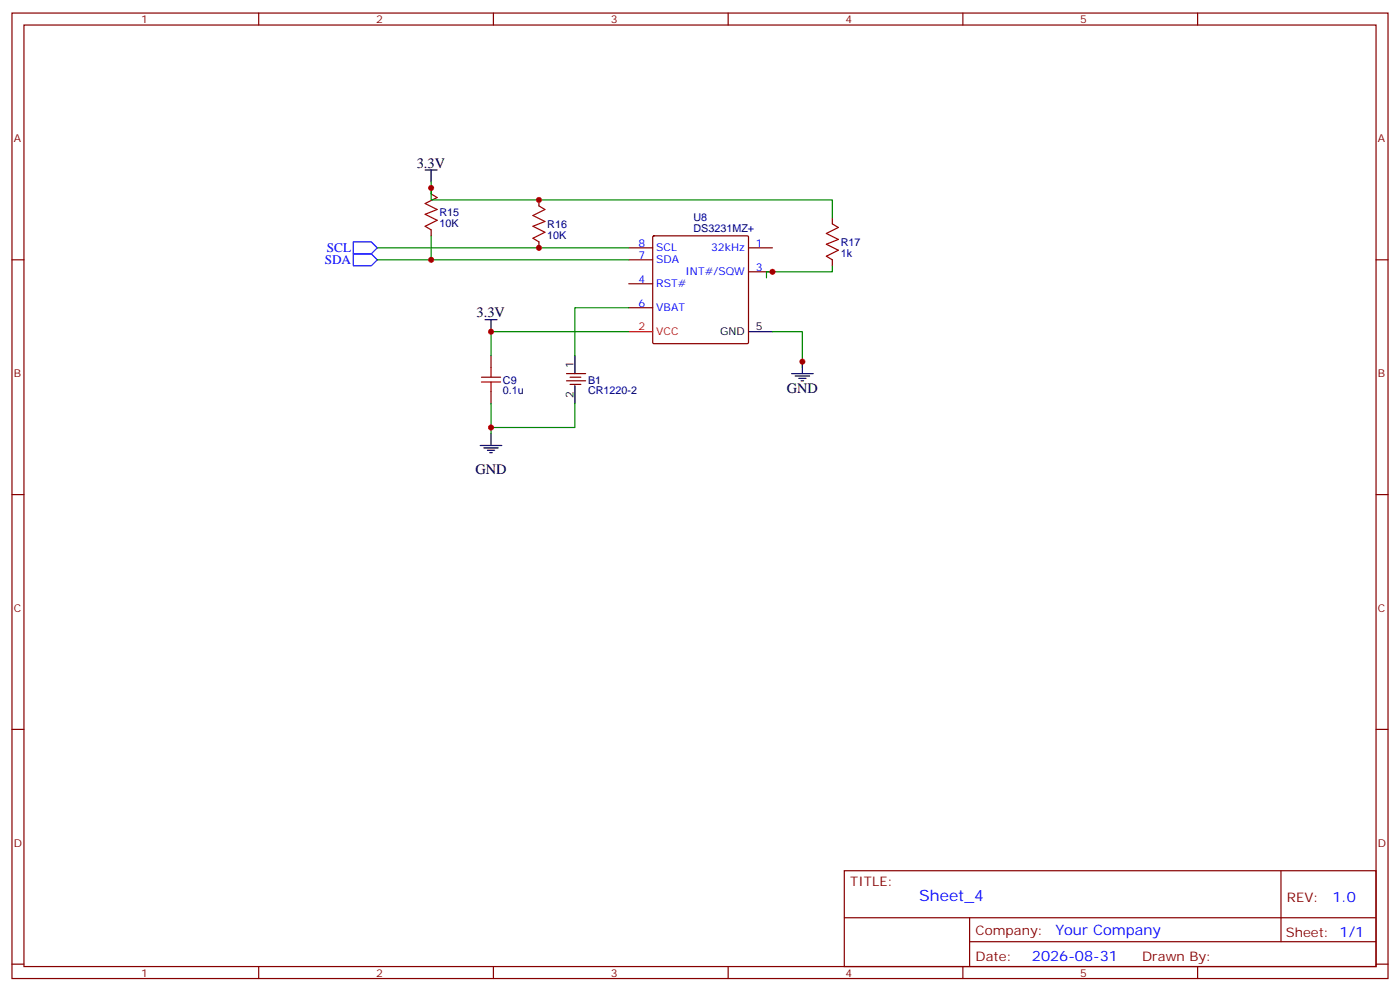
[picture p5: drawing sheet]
<svg xmlns="http://www.w3.org/2000/svg" width="412mm" height="292mm" viewBox="0 0 412 292" stroke-linecap="round" stroke-linejoin="round" font-family="sans-serif">
<g fill="none" stroke="#870000" stroke-width=".35">
<path d="M3.5 3.8h405.4v284.4h-405.4zM7.1 7.4h398.2v277.3h-398.2zM76.2 3.8v3.6M145.3 3.8v3.6M214.5 3.8v3.6M283.6 3.8v3.6M352.8 3.8v3.6M127 55.4v1.7M158.7 58.9v1.7M3.5 76.5h3.6M127 67.7v1.8M158.7 71.2v1.8"/>
<path d="M185.2 76.5h7.1M185.2 73h7.1M192.3 69.6l.3-.1h27.5l.3 .1 .1 31.3-.2 .3h-27.7l-.3-.2zM220.5 73h7M245.2 64.2v1.7M245.2 76.5v1.8M405.3 76.5h3.6M185.2 83.6h7.1M185.2 90.6h7.1M220.5 80h7M144.6 104.7v3.6M144.6 115.3v3.6"/>
<path d="M166.9 110h5.6M166.9 112.1h5.6M167.9 111.1h3.2M167.9 113.2h3.2M3.5 145.7h3.6M405.3 145.7h3.6M3.5 214.8h3.6M405.3 214.8h3.6M248.7 256.4h156.6v28.3h-156.6zM377.3 256.5v20.8M248.7 270.3h156.5M285.6 277.3h119.6"/>
<path d="M285.6 270.3v14.1M3.5 284h3.6M76.2 284.7v3.5M145.3 284.7v3.5M214.5 284.7v3.5M283.6 284.7v3.5M352.8 284.7v3.5M405.3 284h3.6"/>
</g>
<path d="M185.2 97.7h7.1" fill="none" stroke="#f00" stroke-width=".35"/>
<g fill="none" stroke="#000" stroke-width=".35">
<path d="M125.2 50.1h3.6M127 50.1v3.5M142.9 94.2h3.5M144.6 94.2v3.5M220.5 97.7h7M169.3 104.7v5.3M169.3 113.6v5.3M233.2 110h6.3M234.2 110.7h4.3M235.3 111.4h2.1M236 112.1h.7M236.4 106.5v3.5"/>
<path d="M141.5 131.2h6.3M142.5 131.9h4.3M143.6 132.6h2.1M144.3 133.3h.7M144.6 127.7v3.5"/>
</g>
<path d="M127 57.1l1.8 1.1-3.6 1.7 3.6 1.8-3.6 1.4 3.6 1.8-3.6 1.7 1.8 1.1M158.7 60.6l1.8 1.1-3.5 1.8 3.5 1.7-3.5 1.4 3.5 1.8-3.5 1.8 1.7 1M245.2 65.9l1.7 1.1-3.5 1.8 3.5 1.7-3.5 1.4 3.5 1.8-3.5 1.8 1.8 1M141.8 112.5h5.7M141.8 111.1h5.7M144.6 108.3v2.8M144.6 112.5v2.8" fill="none" stroke="#a10000" stroke-width=".35"/>
<path d="M104.1 71.2h5.3l1.7 1.8-1.7 1.8h-5.3zM104.1 74.8h5.3l1.7 1.7-1.7 1.8h-5.3z" fill="none" stroke="#00f" stroke-width=".35"/>
<path d="M127 53.6v5.3h118.2v5.3M111.1 73h74.1M111.1 76.5h74.1M127 69.5v7M245.2 78.3v1.7h-19.4v1.8M185.2 97.7h-40.6v7M185.2 90.6h-15.9v14.1M227.5 97.7h8.9v10.6M144.6 118.9v8.8M169.3 118.9v7h-24.7" fill="none" stroke="#008700" stroke-width=".35"/>
<g fill="#c00">
<circle cx="158.8" cy="73" r=".88"/>
<circle cx="127" cy="76.5" r=".88"/>
<circle cx="227.5" cy="80" r=".88"/>
<circle cx="158.8" cy="58.9" r=".88"/>
<circle cx="127" cy="55.4" r=".88"/>
<circle cx="236.4" cy="106.5" r=".88"/>
<circle cx="144.6" cy="125.9" r=".88"/>
<circle cx="144.6" cy="97.7" r=".88"/>
</g>
<text font-size="4.6" fill="#00f" x="270.8" y="265.5">Sheet_4</text>
<g font-size="4.2">
<text x="122.8" y="49.4">3.3V</text>
<text x="140.4" y="93.5">3.3V</text>
<text x="231.8" y="115.7">GND</text>
<text x="140" y="139.7">GND</text>
</g>
<g font-size="4.2" fill="#00f">
<text x="392.5" y="265.7">1.0</text>
<text x="310.9" y="275.3">Your Company</text>
<text x="304" y="283.1">2026-08-31</text>
</g>
<g font-size="3.9" fill="#00f">
<text x="95.6" y="77.8">SDA</text>
<text x="96.3" y="74.2">SCL</text>
</g>
<g font-size="3.9" fill="#800">
<text x="250.5" y="261">TITLE:</text>
<text x="379.1" y="265.7">REV:</text>
<text x="287.4" y="275.2">Company:</text>
<text x="378.7" y="275.8">Sheet: 1/1</text>
<text x="287.4" y="282.9">Date:</text>
<text x="336.4" y="283">Drawn By:</text>
</g>
<g font-size="3.2" fill="#800">
<text x="41.6" y="6.8">1</text>
<text x="110.8" y="6.8">2</text>
<text x="179.9" y="6.8">3</text>
<text x="249.1" y="6.8">4</text>
<text x="318.2" y="6.8">5</text>
<text x="4.1" y="41.9">A</text>
<text x="405.9" y="41.9">A</text>
<text x="4.1" y="111.1">B</text>
<text x="405.9" y="111.1">B</text>
<text x="4.1" y="180.2">C</text>
<text x="405.9" y="180.2">C</text>
<text x="4.1" y="249.4">D</text>
<text x="405.9" y="249.4">D</text>
<text x="41.6" y="287.7">1</text>
<text x="110.8" y="287.7">2</text>
<text x="179.9" y="287.7">3</text>
<text x="249.1" y="287.7">4</text>
<text x="318.2" y="287.7">5</text>
</g>
<g font-size="3.2" fill="#000080">
<text x="129.5" y="63.6">R15</text>
<text x="204.3" y="65.1">U8</text>
<text x="129.5" y="66.7">10K</text>
<text x="161.2" y="70.3">10K</text>
<text x="161.2" y="67.1">R16</text>
<text x="204.3" y="68.3">DS3231MZ+</text>
<text x="247.6" y="75.6">1k</text>
<text x="247.6" y="72.4">R17</text>
<text x="148.2" y="113">C9</text>
<text x="173.2" y="113">B1</text>
<text x="148.2" y="116.1">0.1u</text>
<text x="173.2" y="116.1">CR1220-2</text>
</g>
<g font-size="3.2" fill="#00f">
<text x="188.1" y="76.2">7</text>
<text x="188.1" y="72.6">8</text>
<text x="193.3" y="77.6">SDA</text>
<text x="193.3" y="74">SCL</text>
<text x="209.5" y="74">32kHz</text>
<text x="222.6" y="72.6">1</text>
<text x="188.1" y="83.2">4</text>
<text x="201.9" y="81.1">INT#/SQW</text>
<text x="222.6" y="79.7">3</text>
<text x="193.3" y="84.6">RST#</text>
<text x="188.1" y="90.3">6</text>
<text x="193.3" y="91.7">VBAT</text>
</g>
<g font-size="3.2" fill="#f00">
<text x="188.1" y="97.3">2</text>
<text x="193.3" y="98.7">VCC</text>
</g>
<g font-size="3.2">
<text x="212.1" y="98.7">GND</text>
<text x="222.6" y="97.3">5</text>
<text x="169" y="108.3" transform="rotate(-90 169 108.3)">1</text>
<text x="169" y="117.3" transform="rotate(-90 169 117.3)">2</text>
</g>
</svg>
